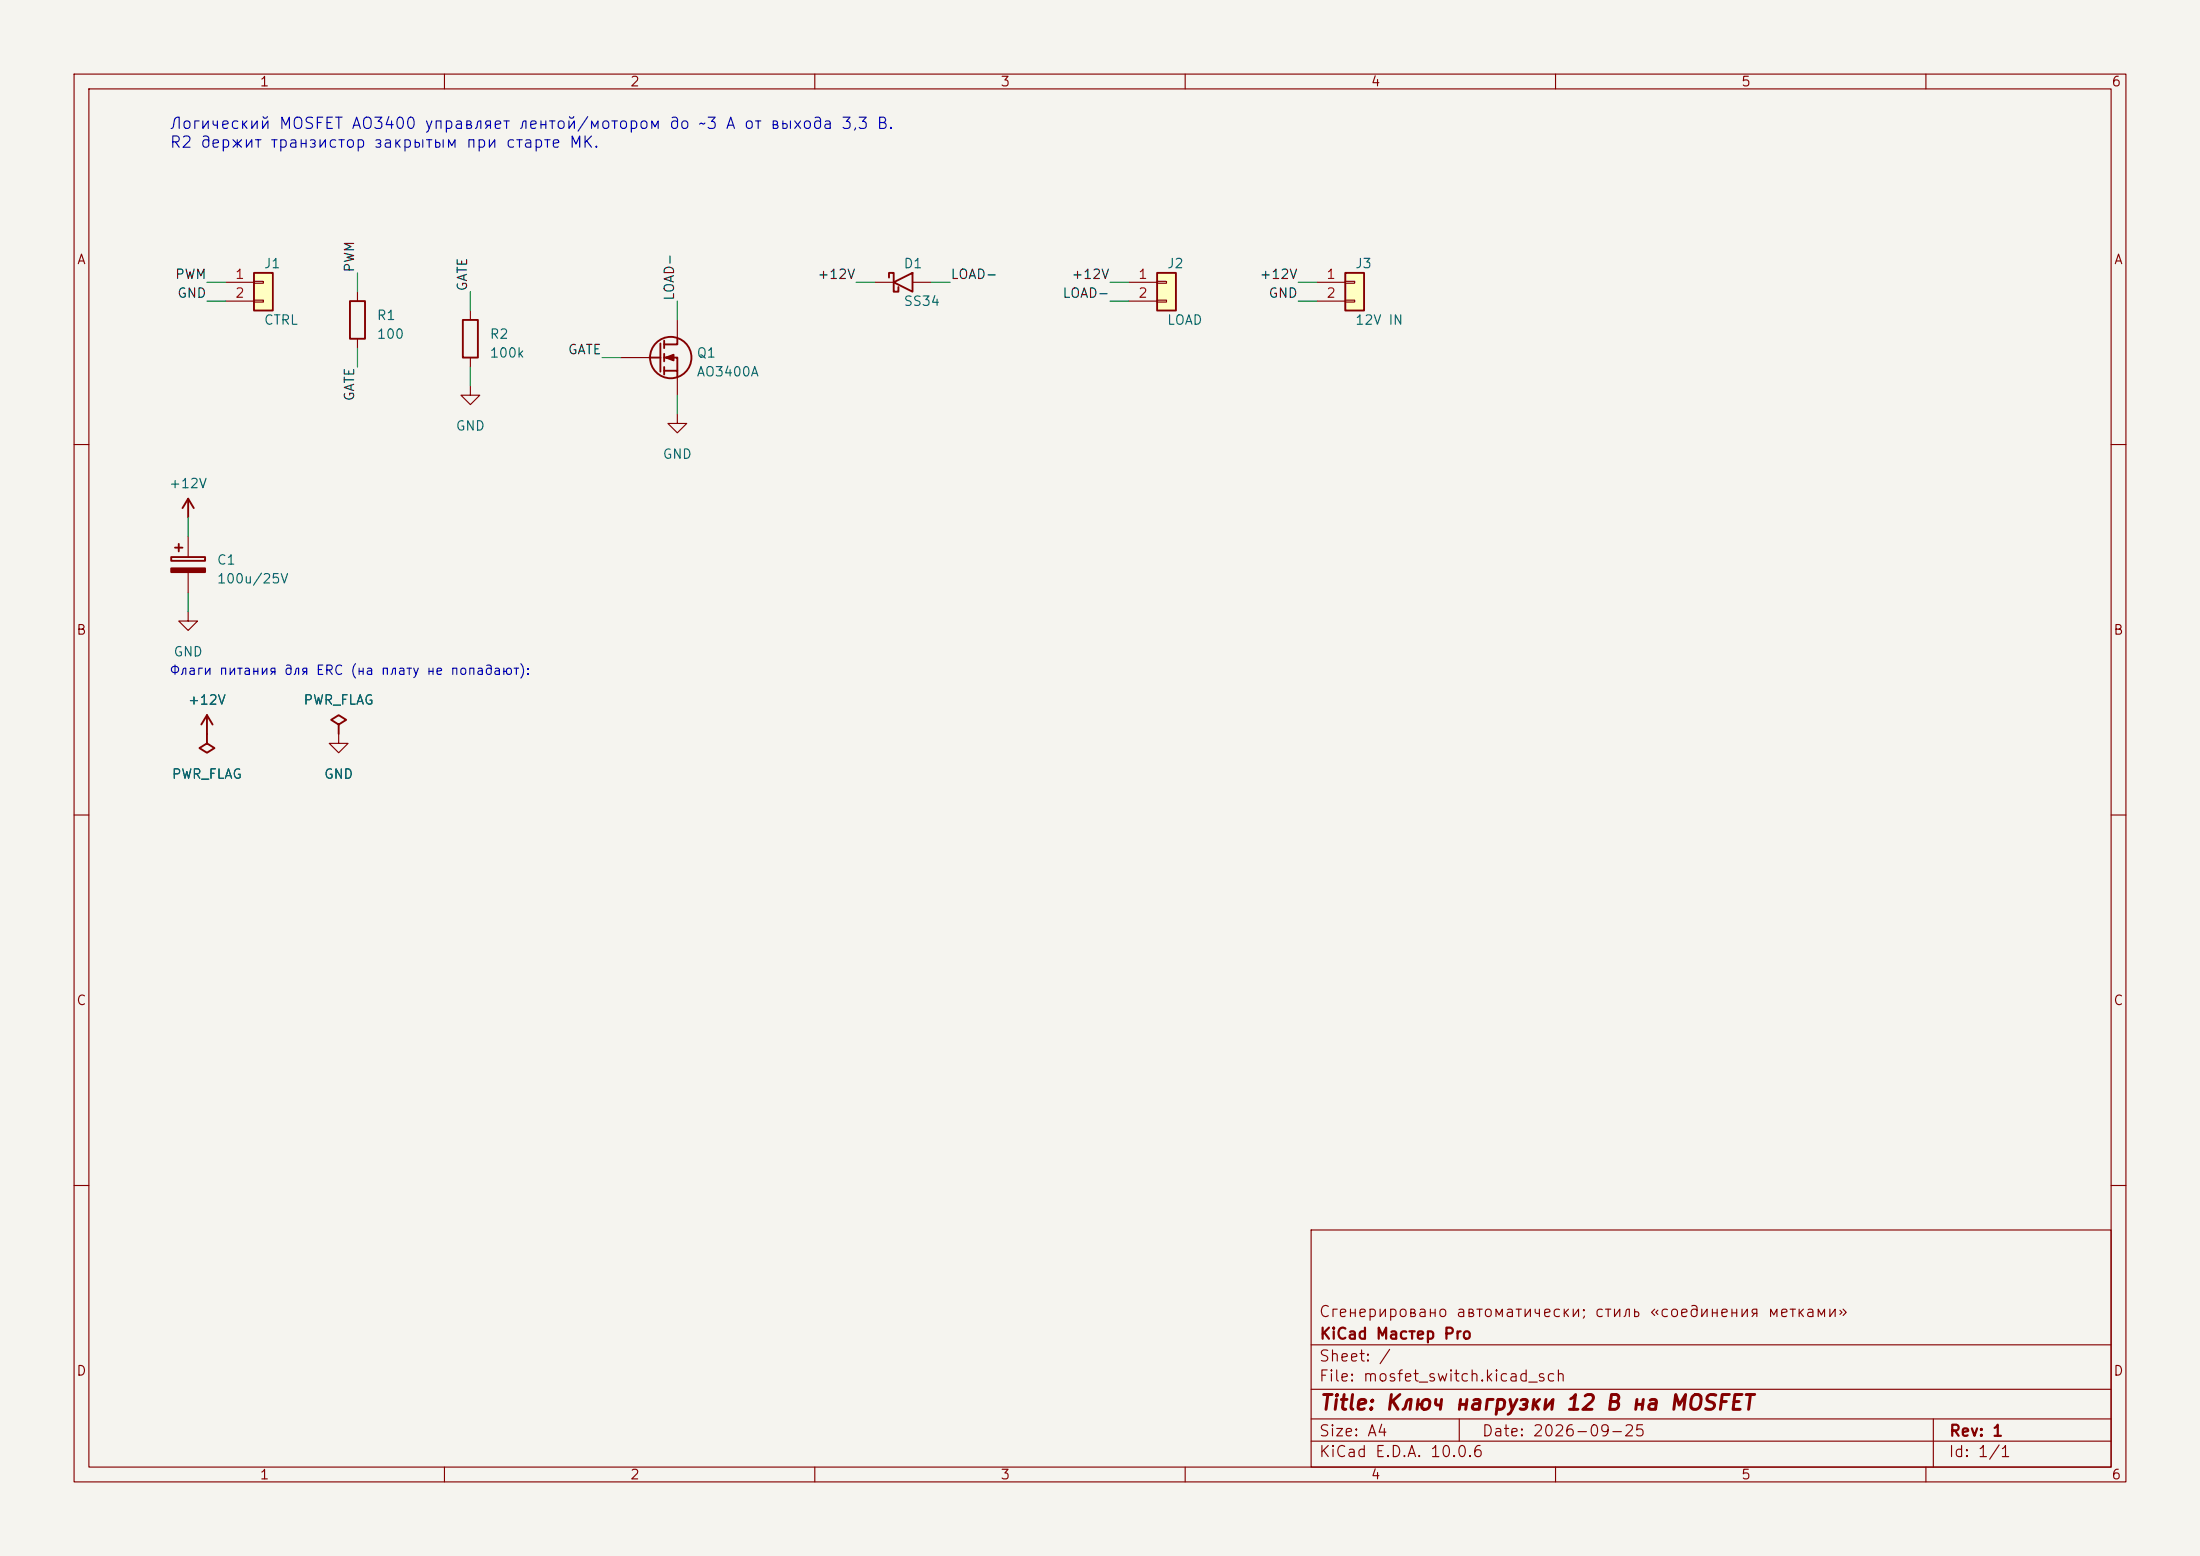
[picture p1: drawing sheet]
(kicad_sch (version 20231120) (generator "eeschema") (generator_version "8.0")
 (paper "A4")
 (title_block (title "Ключ нагрузки 12 В на MOSFET") (date "2026-09-25") (rev "1") (company "KiCad Мастер Pro") (comment 1 "Сгенерировано автоматически; стиль «соединения метками»"))
 (lib_symbols (symbol "KiCadMaster:Conn_01x02" (pin_numbers) (pin_names (offset 0) hide) (exclude_from_sim no) (in_bom yes) (on_board yes) (property "Reference" "J" (at 0 5.08 0) (effects (font (size 1.27 1.27)))) (property "Value" "Conn_01x02" (at 0 -2.54 0) (effects (font (size 1.27 1.27)))) (property "Footprint" "" (at 0 0 0) (effects (font (size 1.27 1.27)) hide)) (property "Datasheet" "~" (at 0 0 0) (effects (font (size 1.27 1.27)) hide)) (property "Description" "Разъём" (at 0 0 0) (effects (font (size 1.27 1.27)) hide)) (symbol "Conn_01x02_0_1" (rectangle (start -1.27 3.81) (end 1.27 -1.27) (stroke (width 0.254) (type default)) (fill (type background))) (rectangle (start -1.27 2.667) (end 0 2.413) (stroke (width 0.1524) (type default)) (fill (type none))) (rectangle (start -1.27 0.127) (end 0 -0.127) (stroke (width 0.1524) (type default)) (fill (type none)))) (symbol "Conn_01x02_1_1" (pin passive line (at -5.08 2.54 0) (length 3.81) (name "Pin_1" (effects (font (size 1.27 1.27)))) (number "1" (effects (font (size 1.27 1.27))))) (pin passive line (at -5.08 0 0) (length 3.81) (name "Pin_2" (effects (font (size 1.27 1.27)))) (number "2" (effects (font (size 1.27 1.27))))))) (symbol "KiCadMaster:R" (pin_numbers hide) (pin_names (offset 0) hide) (exclude_from_sim no) (in_bom yes) (on_board yes) (property "Reference" "R" (at 2.54 0.635 0) (effects (font (size 1.27 1.27)))) (property "Value" "R" (at 2.54 -1.905 0) (effects (font (size 1.27 1.27)))) (property "Footprint" "" (at 0 0 0) (effects (font (size 1.27 1.27)) hide)) (property "Datasheet" "~" (at 0 0 0) (effects (font (size 1.27 1.27)) hide)) (property "Description" "Резистор" (at 0 0 0) (effects (font (size 1.27 1.27)) hide)) (symbol "R_0_1" (rectangle (start -1.016 -2.54) (end 1.016 2.54) (stroke (width 0.254) (type default)) (fill (type none)))) (symbol "R_1_1" (pin passive line (at 0 3.81 270) (length 1.27) (name "~" (effects (font (size 1.27 1.27)))) (number "1" (effects (font (size 1.27 1.27))))) (pin passive line (at 0 -3.81 90) (length 1.27) (name "~" (effects (font (size 1.27 1.27)))) (number "2" (effects (font (size 1.27 1.27))))))) (symbol "KiCadMaster:Q_NMOS_GSD" (pin_numbers hide) (pin_names (offset 0) hide) (exclude_from_sim no) (in_bom yes) (on_board yes) (property "Reference" "Q" (at 5.08 0.635 0) (effects (font (size 1.27 1.27)))) (property "Value" "Q_NMOS_GSD" (at 5.08 -1.905 0) (effects (font (size 1.27 1.27)))) (property "Footprint" "" (at 0 0 0) (effects (font (size 1.27 1.27)) hide)) (property "Datasheet" "~" (at 0 0 0) (effects (font (size 1.27 1.27)) hide)) (property "Description" "N-MOSFET (1=G, 2=S, 3=D), корпус SOT-23" (at 0 0 0) (effects (font (size 1.27 1.27)) hide)) (symbol "Q_NMOS_GSD_0_1" (circle (center 1.651 0) (radius 2.794) (stroke (width 0.254) (type default)) (fill (type none))) (polyline (pts (xy 0.254 1.905) (xy 0.254 -1.905)) (stroke (width 0.254) (type default)) (fill (type none))) (polyline (pts (xy 0.762 2.286) (xy 0.762 1.27)) (stroke (width 0.254) (type default)) (fill (type none))) (polyline (pts (xy 0.762 0.508) (xy 0.762 -0.508)) (stroke (width 0.254) (type default)) (fill (type none))) (polyline (pts (xy 0.762 -1.27) (xy 0.762 -2.286)) (stroke (width 0.254) (type default)) (fill (type none))) (polyline (pts (xy 0.762 1.778) (xy 2.54 1.778) (xy 2.54 2.54)) (stroke (width 0.254) (type default)) (fill (type none))) (polyline (pts (xy 0.762 -1.778) (xy 2.54 -1.778) (xy 2.54 -2.54)) (stroke (width 0.254) (type default)) (fill (type none))) (polyline (pts (xy 0.762 0) (xy 2.54 0) (xy 2.54 -1.778)) (stroke (width 0.254) (type default)) (fill (type none))) (polyline (pts (xy -1.27 0) (xy 0.254 0)) (stroke (width 0.254) (type default)) (fill (type none))) (polyline (pts (xy 1.016 0) (xy 2.032 0.381) (xy 2.032 -0.381) (xy 1.016 0)) (stroke (width 0.254) (type default)) (fill (type outline)))) (symbol "Q_NMOS_GSD_1_1" (pin passive line (at -5.08 0 0) (length 3.81) (name "G" (effects (font (size 1.27 1.27)))) (number "1" (effects (font (size 1.27 1.27))))) (pin passive line (at 2.54 -5.08 90) (length 2.54) (name "S" (effects (font (size 1.27 1.27)))) (number "2" (effects (font (size 1.27 1.27))))) (pin passive line (at 2.54 5.08 270) (length 2.54) (name "D" (effects (font (size 1.27 1.27)))) (number "3" (effects (font (size 1.27 1.27))))))) (symbol "KiCadMaster:D_Schottky" (pin_numbers hide) (pin_names (offset 0) hide) (exclude_from_sim no) (in_bom yes) (on_board yes) (property "Reference" "D" (at 0 2.54 0) (effects (font (size 1.27 1.27)))) (property "Value" "D_Schottky" (at 0 -2.54 0) (effects (font (size 1.27 1.27)))) (property "Footprint" "" (at 0 0 0) (effects (font (size 1.27 1.27)) hide)) (property "Datasheet" "~" (at 0 0 0) (effects (font (size 1.27 1.27)) hide)) (property "Description" "Диод Шоттки" (at 0 0 0) (effects (font (size 1.27 1.27)) hide)) (symbol "D_Schottky_0_1" (polyline (pts (xy 1.27 1.27) (xy 1.27 -1.27) (xy -1.27 0) (xy 1.27 1.27)) (stroke (width 0.254) (type default)) (fill (type none))) (polyline (pts (xy -1.905 0.635) (xy -1.905 1.27) (xy -1.27 1.27) (xy -1.27 -1.27) (xy -0.635 -1.27) (xy -0.635 -0.635)) (stroke (width 0.254) (type default)) (fill (type none)))) (symbol "D_Schottky_1_1" (pin passive line (at -3.81 0 0) (length 2.54) (name "K" (effects (font (size 1.27 1.27)))) (number "1" (effects (font (size 1.27 1.27))))) (pin passive line (at 3.81 0 180) (length 2.54) (name "A" (effects (font (size 1.27 1.27)))) (number "2" (effects (font (size 1.27 1.27))))))) (symbol "KiCadMaster:C_Polarized" (pin_numbers hide) (pin_names (offset 0) hide) (exclude_from_sim no) (in_bom yes) (on_board yes) (property "Reference" "C" (at 3.81 0.635 0) (effects (font (size 1.27 1.27)))) (property "Value" "C_Polarized" (at 3.81 -1.905 0) (effects (font (size 1.27 1.27)))) (property "Footprint" "" (at 0 0 0) (effects (font (size 1.27 1.27)) hide)) (property "Datasheet" "~" (at 0 0 0) (effects (font (size 1.27 1.27)) hide)) (property "Description" "Полярный конденсатор" (at 0 0 0) (effects (font (size 1.27 1.27)) hide)) (symbol "C_Polarized_0_1" (rectangle (start -2.286 0.508) (end 2.286 1.016) (stroke (width 0.254) (type default)) (fill (type none))) (rectangle (start -2.286 -1.016) (end 2.286 -0.508) (stroke (width 0.254) (type default)) (fill (type outline))) (polyline (pts (xy -1.778 2.286) (xy -0.762 2.286)) (stroke (width 0.254) (type default)) (fill (type none))) (polyline (pts (xy -1.27 2.794) (xy -1.27 1.778)) (stroke (width 0.254) (type default)) (fill (type none)))) (symbol "C_Polarized_1_1" (pin passive line (at 0 3.81 270) (length 2.794) (name "~" (effects (font (size 1.27 1.27)))) (number "1" (effects (font (size 1.27 1.27))))) (pin passive line (at 0 -3.81 90) (length 2.794) (name "~" (effects (font (size 1.27 1.27)))) (number "2" (effects (font (size 1.27 1.27))))))) (symbol "KiCadMaster:GND" (power) (pin_numbers hide) (pin_names (offset 0) hide) (exclude_from_sim no) (in_bom yes) (on_board yes) (property "Reference" "#PWR" (at 0 -6.35 0) (effects (font (size 1.27 1.27)) hide)) (property "Value" "GND" (at 0 -3.81 0) (effects (font (size 1.27 1.27)))) (property "Footprint" "" (at 0 0 0) (effects (font (size 1.27 1.27)) hide)) (property "Datasheet" "~" (at 0 0 0) (effects (font (size 1.27 1.27)) hide)) (property "Description" "Символ питания: GND" (at 0 0 0) (effects (font (size 1.27 1.27)) hide)) (symbol "GND_0_1" (polyline (pts (xy 0 0) (xy 0 -1.27) (xy 1.27 -1.27) (xy 0 -2.54) (xy -1.27 -1.27) (xy 0 -1.27)) (stroke (width 0) (type default)) (fill (type none)))) (symbol "GND_1_1" (pin power_in line (at 0 0 270) (length 0) hide (name "GND" (effects (font (size 1.27 1.27)))) (number "1" (effects (font (size 1.27 1.27))))))) (symbol "KiCadMaster:+12V" (power) (pin_numbers hide) (pin_names (offset 0) hide) (exclude_from_sim no) (in_bom yes) (on_board yes) (property "Reference" "#PWR" (at 0 -3.81 0) (effects (font (size 1.27 1.27)) hide)) (property "Value" "+12V" (at 0 3.556 0) (effects (font (size 1.27 1.27)))) (property "Footprint" "" (at 0 0 0) (effects (font (size 1.27 1.27)) hide)) (property "Datasheet" "~" (at 0 0 0) (effects (font (size 1.27 1.27)) hide)) (property "Description" "Символ питания: +12V" (at 0 0 0) (effects (font (size 1.27 1.27)) hide)) (symbol "+12V_0_1" (polyline (pts (xy -0.762 1.27) (xy 0 2.54)) (stroke (width 0.254) (type default)) (fill (type none))) (polyline (pts (xy 0 0) (xy 0 2.54)) (stroke (width 0.254) (type default)) (fill (type none))) (polyline (pts (xy 0 2.54) (xy 0.762 1.27)) (stroke (width 0.254) (type default)) (fill (type none)))) (symbol "+12V_1_1" (pin power_in line (at 0 0 90) (length 0) hide (name "+12V" (effects (font (size 1.27 1.27)))) (number "1" (effects (font (size 1.27 1.27))))))) (symbol "KiCadMaster:PWR_FLAG" (power) (pin_numbers hide) (pin_names (offset 0) hide) (exclude_from_sim no) (in_bom yes) (on_board yes) (property "Reference" "#FLG" (at 0 1.905 0) (effects (font (size 1.27 1.27)) hide)) (property "Value" "PWR_FLAG" (at 0 3.81 0) (effects (font (size 1.27 1.27)))) (property "Footprint" "" (at 0 0 0) (effects (font (size 1.27 1.27)) hide)) (property "Datasheet" "~" (at 0 0 0) (effects (font (size 1.27 1.27)) hide)) (property "Description" "Флаг: цепь запитана извне (для ERC)" (at 0 0 0) (effects (font (size 1.27 1.27)) hide)) (symbol "PWR_FLAG_0_1" (polyline (pts (xy 0 0) (xy 0 1.27) (xy -1.016 1.905) (xy 0 2.54) (xy 1.016 1.905) (xy 0 1.27)) (stroke (width 0.254) (type default)) (fill (type none)))) (symbol "PWR_FLAG_1_1" (pin power_out line (at 0 0 90) (length 0) hide (name "pwr" (effects (font (size 1.27 1.27)))) (number "1" (effects (font (size 1.27 1.27))))))))
 (symbol (lib_id "KiCadMaster:Conn_01x02") (at 35.56 40.64 0) (unit 1) (exclude_from_sim no) (in_bom yes) (on_board yes) (dnp no) (property "Reference" "J1" (at 35.56 35.56 0) (effects (font (size 1.27 1.27)) (justify left))) (property "Value" "CTRL" (at 35.56 43.18 0) (effects (font (size 1.27 1.27)) (justify left))) (property "Footprint" "Connector_PinHeader_2.54mm:PinHeader_1x02_P2.54mm_Vertical" (at 35.56 40.64 0) (effects (font (size 1.27 1.27)) hide)) (property "Datasheet" "~" (at 35.56 40.64 0) (effects (font (size 1.27 1.27)) hide)) (property "Description" "Вход ШИМ от МК: 1 = сигнал, 2 = GND" (at 35.56 40.64 0) (effects (font (size 1.27 1.27)) hide)) (pin "1") (pin "2"))
 (wire (pts (xy 30.48 38.1) (xy 27.94 38.1)) (stroke (width 0) (type default)))
 (label "PWM" (at 27.94 38.1 180) (fields_autoplaced yes) (effects (font (size 1.27 1.27)) (justify right bottom)))
 (wire (pts (xy 30.48 40.64) (xy 27.94 40.64)) (stroke (width 0) (type default)))
 (label "GND" (at 27.94 40.64 180) (fields_autoplaced yes) (effects (font (size 1.27 1.27)) (justify right bottom)))
 (symbol (lib_id "KiCadMaster:R") (at 48.26 43.18 0) (unit 1) (exclude_from_sim no) (in_bom yes) (on_board yes) (dnp no) (property "Reference" "R1" (at 50.8 42.545 0) (effects (font (size 1.27 1.27)) (justify left))) (property "Value" "100" (at 50.8 45.085 0) (effects (font (size 1.27 1.27)) (justify left))) (property "Footprint" "Resistor_SMD:R_0805_2012Metric" (at 48.26 43.18 0) (effects (font (size 1.27 1.27)) hide)) (property "Datasheet" "~" (at 48.26 43.18 0) (effects (font (size 1.27 1.27)) hide)) (property "Description" "Ограничение тока заряда затвора" (at 48.26 43.18 0) (effects (font (size 1.27 1.27)) hide)) (pin "1") (pin "2"))
 (wire (pts (xy 48.26 39.37) (xy 48.26 36.83)) (stroke (width 0) (type default)))
 (label "PWM" (at 48.26 36.83 90) (fields_autoplaced yes) (effects (font (size 1.27 1.27)) (justify left bottom)))
 (wire (pts (xy 48.26 46.99) (xy 48.26 49.53)) (stroke (width 0) (type default)))
 (label "GATE" (at 48.26 49.53 270) (fields_autoplaced yes) (effects (font (size 1.27 1.27)) (justify right bottom)))
 (symbol (lib_id "KiCadMaster:R") (at 63.5 45.72 0) (unit 1) (exclude_from_sim no) (in_bom yes) (on_board yes) (dnp no) (property "Reference" "R2" (at 66.04 45.085 0) (effects (font (size 1.27 1.27)) (justify left))) (property "Value" "100k" (at 66.04 47.625 0) (effects (font (size 1.27 1.27)) (justify left))) (property "Footprint" "Resistor_SMD:R_0805_2012Metric" (at 63.5 45.72 0) (effects (font (size 1.27 1.27)) hide)) (property "Datasheet" "~" (at 63.5 45.72 0) (effects (font (size 1.27 1.27)) hide)) (property "Description" "Подтяжка затвора к земле" (at 63.5 45.72 0) (effects (font (size 1.27 1.27)) hide)) (pin "1") (pin "2"))
 (wire (pts (xy 63.5 41.91) (xy 63.5 39.37)) (stroke (width 0) (type default)))
 (label "GATE" (at 63.5 39.37 90) (fields_autoplaced yes) (effects (font (size 1.27 1.27)) (justify left bottom)))
 (wire (pts (xy 63.5 49.53) (xy 63.5 52.07)) (stroke (width 0) (type default)))
 (symbol (lib_id "KiCadMaster:GND") (at 63.5 52.07 0) (unit 1) (exclude_from_sim no) (in_bom yes) (on_board yes) (dnp no) (property "Reference" "#PWR01" (at 63.5 52.07 0) (effects (font (size 1.27 1.27)) hide)) (property "Value" "GND" (at 63.5 57.47 0) (effects (font (size 1.27 1.27)))) (property "Footprint" "" (at 63.5 52.07 0) (effects (font (size 1.27 1.27)) hide)) (property "Datasheet" "" (at 63.5 52.07 0) (effects (font (size 1.27 1.27)) hide)) (property "Description" "" (at 63.5 52.07 0) (effects (font (size 1.27 1.27)) hide)) (pin "1"))
 (symbol (lib_id "KiCadMaster:Q_NMOS_GSD") (at 88.9 48.26 0) (unit 1) (exclude_from_sim no) (in_bom yes) (on_board yes) (dnp no) (property "Reference" "Q1" (at 93.98 47.625 0) (effects (font (size 1.27 1.27)) (justify left))) (property "Value" "AO3400A" (at 93.98 50.165 0) (effects (font (size 1.27 1.27)) (justify left))) (property "Footprint" "Package_TO_SOT_SMD:SOT-23" (at 88.9 48.26 0) (effects (font (size 1.27 1.27)) hide)) (property "Datasheet" "~" (at 88.9 48.26 0) (effects (font (size 1.27 1.27)) hide)) (property "Description" "N-MOSFET, Rds ≈ 30 мОм" (at 88.9 48.26 0) (effects (font (size 1.27 1.27)) hide)) (pin "1") (pin "2") (pin "3"))
 (wire (pts (xy 83.82 48.26) (xy 81.28 48.26)) (stroke (width 0) (type default)))
 (label "GATE" (at 81.28 48.26 180) (fields_autoplaced yes) (effects (font (size 1.27 1.27)) (justify right bottom)))
 (wire (pts (xy 91.44 53.34) (xy 91.44 55.88)) (stroke (width 0) (type default)))
 (symbol (lib_id "KiCadMaster:GND") (at 91.44 55.88 0) (unit 1) (exclude_from_sim no) (in_bom yes) (on_board yes) (dnp no) (property "Reference" "#PWR02" (at 91.44 55.88 0) (effects (font (size 1.27 1.27)) hide)) (property "Value" "GND" (at 91.44 61.28 0) (effects (font (size 1.27 1.27)))) (property "Footprint" "" (at 91.44 55.88 0) (effects (font (size 1.27 1.27)) hide)) (property "Datasheet" "" (at 91.44 55.88 0) (effects (font (size 1.27 1.27)) hide)) (property "Description" "" (at 91.44 55.88 0) (effects (font (size 1.27 1.27)) hide)) (pin "1"))
 (wire (pts (xy 91.44 43.18) (xy 91.44 40.64)) (stroke (width 0) (type default)))
 (label "LOAD-" (at 91.44 40.64 90) (fields_autoplaced yes) (effects (font (size 1.27 1.27)) (justify left bottom)))
 (symbol (lib_id "KiCadMaster:D_Schottky") (at 121.92 38.1 0) (unit 1) (exclude_from_sim no) (in_bom yes) (on_board yes) (dnp no) (property "Reference" "D1" (at 121.92 35.56 0) (effects (font (size 1.27 1.27)) (justify left))) (property "Value" "SS34" (at 121.92 40.64 0) (effects (font (size 1.27 1.27)) (justify left))) (property "Footprint" "Diode_SMD:D_SMA" (at 121.92 38.1 0) (effects (font (size 1.27 1.27)) hide)) (property "Datasheet" "~" (at 121.92 38.1 0) (effects (font (size 1.27 1.27)) hide)) (property "Description" "Для индуктивной нагрузки (мотор)" (at 121.92 38.1 0) (effects (font (size 1.27 1.27)) hide)) (pin "1") (pin "2"))
 (wire (pts (xy 118.11 38.1) (xy 115.57 38.1)) (stroke (width 0) (type default)))
 (label "+12V" (at 115.57 38.1 180) (fields_autoplaced yes) (effects (font (size 1.27 1.27)) (justify right bottom)))
 (wire (pts (xy 125.73 38.1) (xy 128.27 38.1)) (stroke (width 0) (type default)))
 (label "LOAD-" (at 128.27 38.1 0) (fields_autoplaced yes) (effects (font (size 1.27 1.27)) (justify left bottom)))
 (symbol (lib_id "KiCadMaster:Conn_01x02") (at 157.48 40.64 0) (unit 1) (exclude_from_sim no) (in_bom yes) (on_board yes) (dnp no) (property "Reference" "J2" (at 157.48 35.56 0) (effects (font (size 1.27 1.27)) (justify left))) (property "Value" "LOAD" (at 157.48 43.18 0) (effects (font (size 1.27 1.27)) (justify left))) (property "Footprint" "TerminalBlock_Phoenix:TerminalBlock_Phoenix_MKDS-1,5-2_1x02_P5.08mm_Horizontal" (at 157.48 40.64 0) (effects (font (size 1.27 1.27)) hide)) (property "Datasheet" "~" (at 157.48 40.64 0) (effects (font (size 1.27 1.27)) hide)) (property "Description" "Нагрузка" (at 157.48 40.64 0) (effects (font (size 1.27 1.27)) hide)) (pin "1") (pin "2"))
 (wire (pts (xy 152.4 38.1) (xy 149.86 38.1)) (stroke (width 0) (type default)))
 (label "+12V" (at 149.86 38.1 180) (fields_autoplaced yes) (effects (font (size 1.27 1.27)) (justify right bottom)))
 (wire (pts (xy 152.4 40.64) (xy 149.86 40.64)) (stroke (width 0) (type default)))
 (label "LOAD-" (at 149.86 40.64 180) (fields_autoplaced yes) (effects (font (size 1.27 1.27)) (justify right bottom)))
 (symbol (lib_id "KiCadMaster:Conn_01x02") (at 182.88 40.64 0) (unit 1) (exclude_from_sim no) (in_bom yes) (on_board yes) (dnp no) (property "Reference" "J3" (at 182.88 35.56 0) (effects (font (size 1.27 1.27)) (justify left))) (property "Value" "12V IN" (at 182.88 43.18 0) (effects (font (size 1.27 1.27)) (justify left))) (property "Footprint" "TerminalBlock_Phoenix:TerminalBlock_Phoenix_MKDS-1,5-2_1x02_P5.08mm_Horizontal" (at 182.88 40.64 0) (effects (font (size 1.27 1.27)) hide)) (property "Datasheet" "~" (at 182.88 40.64 0) (effects (font (size 1.27 1.27)) hide)) (property "Description" "Питание нагрузки" (at 182.88 40.64 0) (effects (font (size 1.27 1.27)) hide)) (pin "1") (pin "2"))
 (wire (pts (xy 177.8 38.1) (xy 175.26 38.1)) (stroke (width 0) (type default)))
 (label "+12V" (at 175.26 38.1 180) (fields_autoplaced yes) (effects (font (size 1.27 1.27)) (justify right bottom)))
 (wire (pts (xy 177.8 40.64) (xy 175.26 40.64)) (stroke (width 0) (type default)))
 (label "GND" (at 175.26 40.64 180) (fields_autoplaced yes) (effects (font (size 1.27 1.27)) (justify right bottom)))
 (symbol (lib_id "KiCadMaster:C_Polarized") (at 25.4 76.2 0) (unit 1) (exclude_from_sim no) (in_bom yes) (on_board yes) (dnp no) (property "Reference" "C1" (at 29.21 75.565 0) (effects (font (size 1.27 1.27)) (justify left))) (property "Value" "100u/25V" (at 29.21 78.105 0) (effects (font (size 1.27 1.27)) (justify left))) (property "Footprint" "Capacitor_THT:CP_Radial_D6.3mm_P2.50mm" (at 25.4 76.2 0) (effects (font (size 1.27 1.27)) hide)) (property "Datasheet" "~" (at 25.4 76.2 0) (effects (font (size 1.27 1.27)) hide)) (property "Description" "Фильтр питания" (at 25.4 76.2 0) (effects (font (size 1.27 1.27)) hide)) (pin "1") (pin "2"))
 (wire (pts (xy 25.4 72.39) (xy 25.4 69.85)) (stroke (width 0) (type default)))
 (symbol (lib_id "KiCadMaster:+12V") (at 25.4 69.85 0) (unit 1) (exclude_from_sim no) (in_bom yes) (on_board yes) (dnp no) (property "Reference" "#PWR03" (at 25.4 69.85 0) (effects (font (size 1.27 1.27)) hide)) (property "Value" "+12V" (at 25.4 65.25 0) (effects (font (size 1.27 1.27)))) (property "Footprint" "" (at 25.4 69.85 0) (effects (font (size 1.27 1.27)) hide)) (property "Datasheet" "" (at 25.4 69.85 0) (effects (font (size 1.27 1.27)) hide)) (property "Description" "" (at 25.4 69.85 0) (effects (font (size 1.27 1.27)) hide)) (pin "1"))
 (wire (pts (xy 25.4 80.01) (xy 25.4 82.55)) (stroke (width 0) (type default)))
 (symbol (lib_id "KiCadMaster:GND") (at 25.4 82.55 0) (unit 1) (exclude_from_sim no) (in_bom yes) (on_board yes) (dnp no) (property "Reference" "#PWR04" (at 25.4 82.55 0) (effects (font (size 1.27 1.27)) hide)) (property "Value" "GND" (at 25.4 87.95 0) (effects (font (size 1.27 1.27)))) (property "Footprint" "" (at 25.4 82.55 0) (effects (font (size 1.27 1.27)) hide)) (property "Datasheet" "" (at 25.4 82.55 0) (effects (font (size 1.27 1.27)) hide)) (property "Description" "" (at 25.4 82.55 0) (effects (font (size 1.27 1.27)) hide)) (pin "1"))
 (text "Флаги питания для ERC (на плату не попадают):" (exclude_from_sim no) (at 22.86 91.44 0) (effects (font (size 1.27 1.27)) (justify left bottom)))
 (symbol (lib_id "KiCadMaster:+12V") (at 27.94 99.06 0) (unit 1) (exclude_from_sim no) (in_bom yes) (on_board yes) (dnp no) (property "Reference" "#PWR05" (at 27.94 99.06 0) (effects (font (size 1.27 1.27)) hide)) (property "Value" "+12V" (at 27.94 94.46 0) (effects (font (size 1.27 1.27)))) (property "Footprint" "" (at 27.94 99.06 0) (effects (font (size 1.27 1.27)) hide)) (property "Datasheet" "" (at 27.94 99.06 0) (effects (font (size 1.27 1.27)) hide)) (property "Description" "" (at 27.94 99.06 0) (effects (font (size 1.27 1.27)) hide)) (pin "1"))
 (symbol (lib_id "KiCadMaster:PWR_FLAG") (at 27.94 99.06 180) (unit 1) (exclude_from_sim no) (in_bom yes) (on_board yes) (dnp no) (property "Reference" "#FLG06" (at 27.94 99.06 0) (effects (font (size 1.27 1.27)) hide)) (property "Value" "PWR_FLAG" (at 27.94 104.46 0) (effects (font (size 1.27 1.27)))) (property "Footprint" "" (at 27.94 99.06 0) (effects (font (size 1.27 1.27)) hide)) (property "Datasheet" "" (at 27.94 99.06 0) (effects (font (size 1.27 1.27)) hide)) (property "Description" "" (at 27.94 99.06 0) (effects (font (size 1.27 1.27)) hide)) (pin "1"))
 (symbol (lib_id "KiCadMaster:GND") (at 45.72 99.06 0) (unit 1) (exclude_from_sim no) (in_bom yes) (on_board yes) (dnp no) (property "Reference" "#PWR07" (at 45.72 99.06 0) (effects (font (size 1.27 1.27)) hide)) (property "Value" "GND" (at 45.72 104.46 0) (effects (font (size 1.27 1.27)))) (property "Footprint" "" (at 45.72 99.06 0) (effects (font (size 1.27 1.27)) hide)) (property "Datasheet" "" (at 45.72 99.06 0) (effects (font (size 1.27 1.27)) hide)) (property "Description" "" (at 45.72 99.06 0) (effects (font (size 1.27 1.27)) hide)) (pin "1"))
 (symbol (lib_id "KiCadMaster:PWR_FLAG") (at 45.72 99.06 0) (unit 1) (exclude_from_sim no) (in_bom yes) (on_board yes) (dnp no) (property "Reference" "#FLG08" (at 45.72 99.06 0) (effects (font (size 1.27 1.27)) hide)) (property "Value" "PWR_FLAG" (at 45.72 94.46 0) (effects (font (size 1.27 1.27)))) (property "Footprint" "" (at 45.72 99.06 0) (effects (font (size 1.27 1.27)) hide)) (property "Datasheet" "" (at 45.72 99.06 0) (effects (font (size 1.27 1.27)) hide)) (property "Description" "" (at 45.72 99.06 0) (effects (font (size 1.27 1.27)) hide)) (pin "1"))
 (text "Логический MOSFET AO3400 управляет лентой/мотором до ~3 А от выхода 3,3 В." (exclude_from_sim no) (at 22.86 17.78 0) (effects (font (size 1.524 1.524)) (justify left bottom)))
 (text "R2 держит транзистор закрытым при старте МК." (exclude_from_sim no) (at 22.86 20.32 0) (effects (font (size 1.524 1.524)) (justify left bottom)))
 (sheet_instances (path "" (page "1"))))
